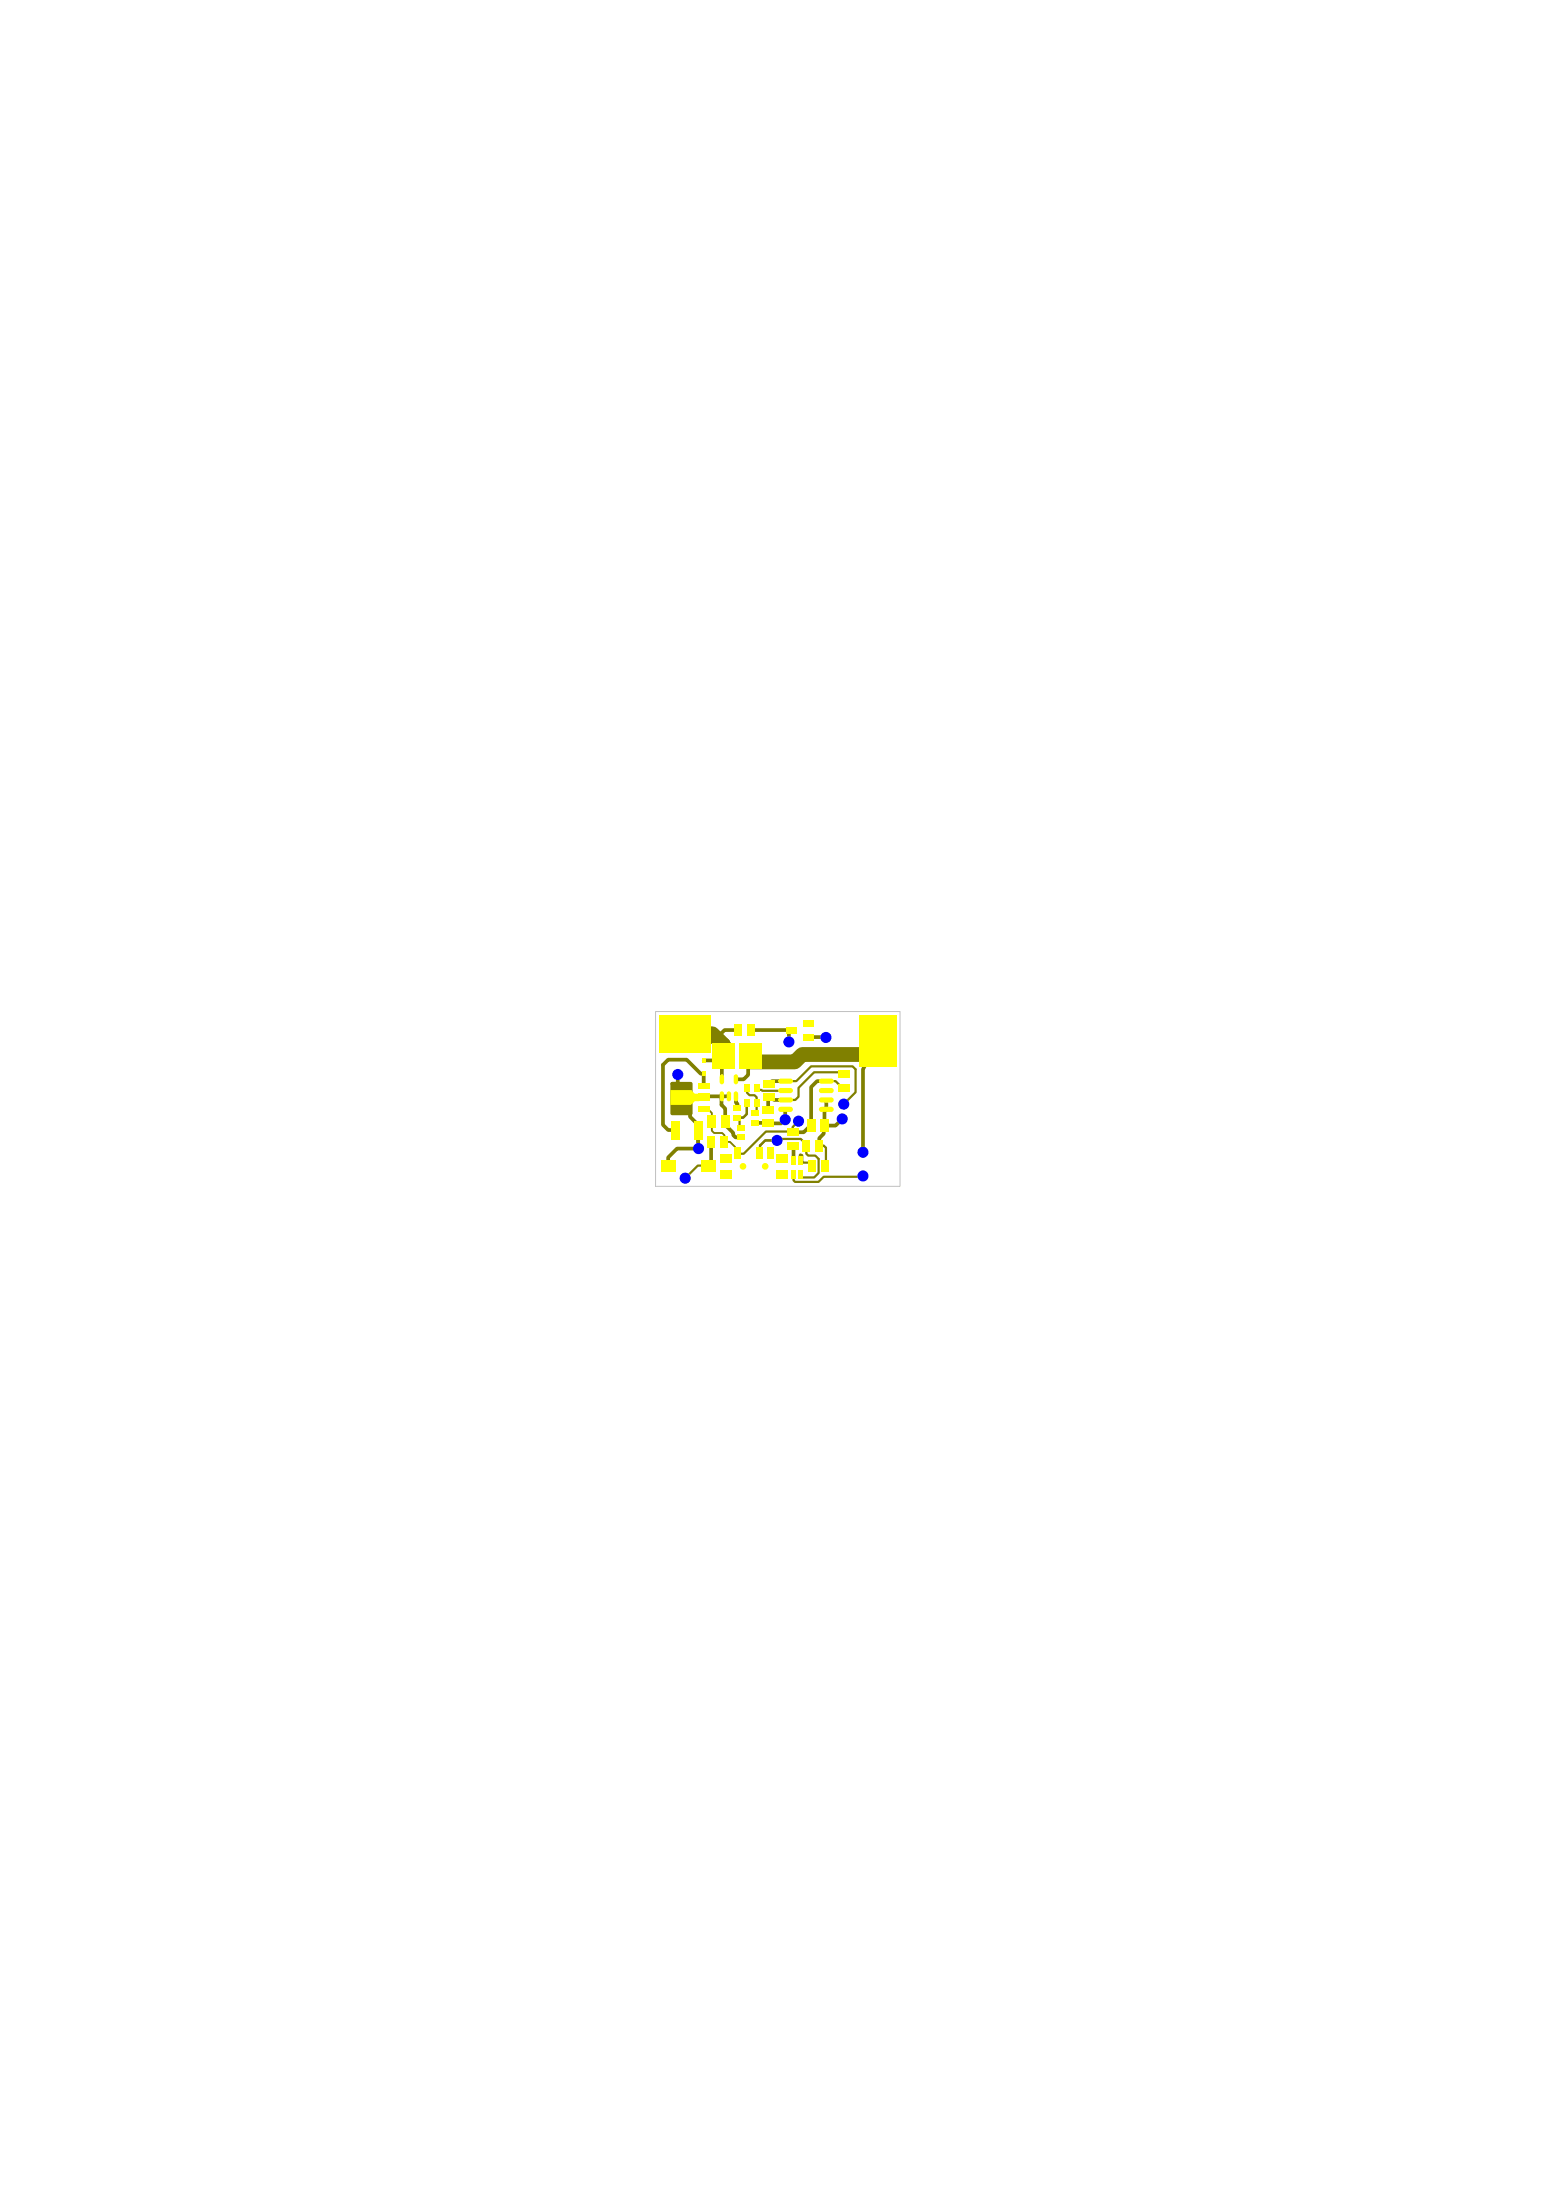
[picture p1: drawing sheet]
<svg xmlns="http://www.w3.org/2000/svg" width="210mm" height="297mm" viewBox="0 0 210 297" stroke-linecap="round" stroke-linejoin="round" font-family="sans-serif">
<path d="M88.5 136.6h33v23.6h-33z" fill="none" stroke="#c0c0c0" stroke-width=".13"/>
<g fill="none" stroke="#808000" stroke-width=".5">
<path d="M99.6 139.1h-1.8l-1.1 1.1M101.4 139.1h5.4M93.1 148.2v2.6l1.1 1.1 .1 3.2M95 145h-.4l-1.9-1.9h-2.5l-.7 .7v8.1l.7 .7h.9M95 143.2h2.4v2.5M97.4 149.2l.5 .5v2.2l1.1 1.1v.3l.3 .3h.7M99.5 149.1v.5M99.5 155.7l.1 .1M101.3 142.6v.3l-.1-.1h-.2v2.3l-.6 .6h-1.1M103.8 148.2l-.1 .1v1.6M106 148.5h.1M108.1 156v.7"/>
<path d="M109.1 140l2.4 .1M109.5 152.2h-.3l-.7 .7h-1.5M111.3 152l-.1 .1v1l-.6 .6v1M111.5 146h-1.2l-.8 .8v5.2M111.5 148.5v1.3l-.2 .2v2M113.7 151.1l-.9 .9h-1.5M118.5 140.6l-2 3.8v11.2"/>
</g>
<path d="M92.5 139.6h3.6l.6 .6M118.5 140.6l.2 1.8h-10.4l-1 1h-6v-.8" fill="none" stroke="#808000" stroke-width="2"/>
<path d="M96.1 151.5v1.2l.3 .3h1.1l.3 .3v.9M109.5 152v.2" fill="none" stroke="#808000" stroke-width=".25"/>
<path d="M99.5 150.9h.3v1.3h.2M100.8 146.9v.6l.4 .4h.7l.2 .3v.7M102.2 146.9v.3h.6l.1 .1 3.1-.1M104.9 154v-.2h3.2l.4 .4h.3v1.6l.3 .2h1l.4 .5v1.9l-.6 .6h-1.8v-.5M106 146h1.5l2-2h5.6l.4 .4v3.1l-1.6 1.6M107.1 158.5v.9l.2 .2h3.2l.7-.7h5.2l.1-.1M107.8 151.4l-.8 .8v.7v-.1h-3.6l-3 3h-.8M108.1 156h.2v1h1.3v.5M110.6 154.7h.6l.3 .3v2.6l-.1-.1" fill="none" stroke="#808000" stroke-width=".3"/>
<g fill="#00f">
<circle cx="94.3" cy="155.1" r=".75"/>
<circle cx="104.9" cy="154" r=".75"/>
<circle cx="116.5" cy="155.6" r=".75"/>
<circle cx="116.5" cy="158.8" r=".75"/>
<circle cx="91.5" cy="145.1" r=".75"/>
<circle cx="106" cy="151.2" r=".75"/>
<circle cx="107.8" cy="151.4" r=".75"/>
<circle cx="113.9" cy="149.1" r=".75"/>
<circle cx="113.7" cy="151.1" r=".75"/>
<circle cx="111.5" cy="140.1" r=".75"/>
</g>
<g fill="#ff0">
<path d="M99.8 140.8h3.1v3.5h-3.1z"/>
<path d="M94.3 149.3h1.6v.8h-1.6z"/>
<path d="M94.3 146.3h1.6v.8h-1.6z"/>
<path d="M99.1 155h.9v1.5h-.9z"/>
<path d="M103.6 155h.9v1.5h-.9z"/>
<path d="M104.8 158h1.5v1.2h-1.5z"/>
<path d="M104.8 155.8h1.5v1.2h-1.5z"/>
<path d="M97.3 158h1.5v1.2h-1.5z"/>
<path d="M97.3 155.8h1.5v1.2h-1.5z"/>
<path d="M95.5 150.6h1.2v1.7h-1.2z"/>
<path d="M97.3 150.6h1.2v1.7h-1.2z"/>
<path d="M89.2 156.7h2v1.5h-2z"/>
<path d="M89 137.1h7v5h-7z"/>
<path d="M116 137.1h5v7h-5z"/>
<path d="M106.8 156.1h.6v1.2h-.6z"/>
<path d="M106.8 157.9h.6v1.2h-.6z"/>
<path d="M107.8 157.9h.6v1.2h-.6z"/>
<path d="M107.8 156.1h.6v1.2h-.6z"/>
<path d="M110.1 153.9h1v1.5h-1z"/>
<path d="M108.3 153.9h1v1.5h-1z"/>
<path d="M109.1 156.7h1v1.5h-1z"/>
<path d="M110.9 156.7h1v1.5h-1z"/>
<path d="M105.1 145.8l.3-.2h1.3a.35 .35 0 0 1 .3 .4 .35 .35 0 0 1-.3 .3h-1.3a.35 .35 0 0 1-.3-.5z"/>
<path d="M105.2 146.9h1.5a.35 .35 0 0 1 .3 .3 .35 .35 0 0 1-.3 .4h-1.3a.35 .35 0 0 1-.3-.3 .35 .35 0 0 1 .1-.4z"/>
<path d="M105.2 148.2h1.5a.35 .35 0 0 1 .3 .3 .35 .35 0 0 1-.3 .4h-1.3a.35 .35 0 0 1-.3-.3 .35 .35 0 0 1 .1-.4z"/>
<path d="M105.2 149.5l1.5-.1a.35 .35 0 0 1 .3 .4 .35 .35 0 0 1-.3 .3h-1.3a.35 .35 0 0 1-.3-.2 .35 .35 0 0 1 .1-.4z"/>
<path d="M110.6 149.6l.3-.2h1.3a.35 .35 0 0 1 .3 .4 .35 .35 0 0 1-.3 .3h-1.3a.35 .35 0 0 1-.3-.5z"/>
<path d="M110.6 148.3l.3-.1h1.3a.35 .35 0 0 1 .3 .3 .35 .35 0 0 1-.3 .4h-1.3a.35 .35 0 0 1-.3-.6z"/>
<path d="M110.6 147.1l.3-.2h1.3a.35 .35 0 0 1 .3 .3 .35 .35 0 0 1-.3 .4h-1.3a.35 .35 0 0 1-.3-.5z"/>
<path d="M110.6 145.8l.3-.2h1.3a.35 .35 0 0 1 .3 .4 .35 .35 0 0 1-.3 .3h-1.3a.35 .35 0 0 1-.3-.5z"/>
<path d="M106.2 154.2h1.5v1h-1.5z"/>
<path d="M106.2 152.4h1.5v1h-1.5z"/>
<path d="M113.2 144.6h1.5v1h-1.5z"/>
<path d="M113.2 146.4h1.5v1h-1.5z"/>
<path d="M103 147.7h1.5v1h-1.5z"/>
<path d="M103 145.9h1.5v1h-1.5z"/>
<path d="M110.7 151.1h1.2v1.7h-1.2z"/>
<path d="M108.9 151.1h1.2v1.7h-1.2z"/>
<path d="M100.4 148.3h.8v1.1h-.8z"/>
<path d="M101.8 148.3h.7v1.1h-.7z"/>
<path d="M99 149.2h1.1v.7h-1.1z"/>
<path d="M99 150.5h1.1v.8h-1.1z"/>
<path d="M99.5 153.2h1v.7h-1z"/>
<path d="M99.5 151.9h1v.7h-1z"/>
<path d="M101.5 151.2h1v.8h-1z"/>
<path d="M101.5 149.9h1v.7h-1z"/>
<path d="M100.5 146.3h.7v1.1h-.7z"/>
<path d="M101.8 146.3h.7v1.1h-.7z"/>
<path d="M99.1 138.3h1v1.5h-1z"/>
<path d="M100.9 138.3h1v1.5h-1z"/>
<path d="M108.4 139.6h1.4v.9h-1.4z"/>
<path d="M108.4 137.7h1.4v.9h-1.4z"/>
<path d="M106.1 138.6h1.4v.9h-1.4z"/>
<path d="M94.7 142.9h.5v.6h-.5z"/>
<path d="M94.7 144.7h.5v.6h-.5z"/>
<circle cx="100.3" cy="157.5" r=".45"/>
<circle cx="103.3" cy="157.5" r=".45"/>
</g>
<text font-size="5.8" fill="#808000" x="97.1" y="159.8">SW1</text>
<text font-size="5.6" fill="#ff0" x="95.2" y="149.3" transform="rotate(-90 95.2 149.3)">U3x2</text>
<text font-size="5.5" fill="#808000" x="104.8" y="149.9">U2</text>
<text font-size="5.1" fill="#808000" x="90.3" y="150">U3</text>
<text font-size="4.1" fill="#ff0" x="96.6" y="148.3">U11</text>
<text font-size="3.8" fill="#00f" x="89.1" y="158.8">SW2</text>
<text font-size="3.6" fill="#00f" x="105.9" y="140.4">Z1</text>
<g font-size="3.3" fill="#ff0">
<text x="98.8" y="144.4" transform="rotate(-90 98.8 144.4)">R13x2</text>
<text x="102.7" y="152">R15</text>
</g>
<text font-size="3.2" fill="#ff0" x="90.3" y="153.7">C3</text>
<text font-size="2.5" fill="#808000" x="98.8" y="151.1">R65</text>
<text font-size="2.2" fill="#ff0" x="96.4" y="158.3" transform="rotate(-90 96.4 158.3)">SW2x2</text>
<text font-size="2" fill="#ff0" x="95.2" y="154.9">R9</text>
<text font-size="1.1" fill="#ff0" x="102.9" y="156.6" transform="rotate(-90 102.9 156.6)">SW1x2</text>
</svg>
